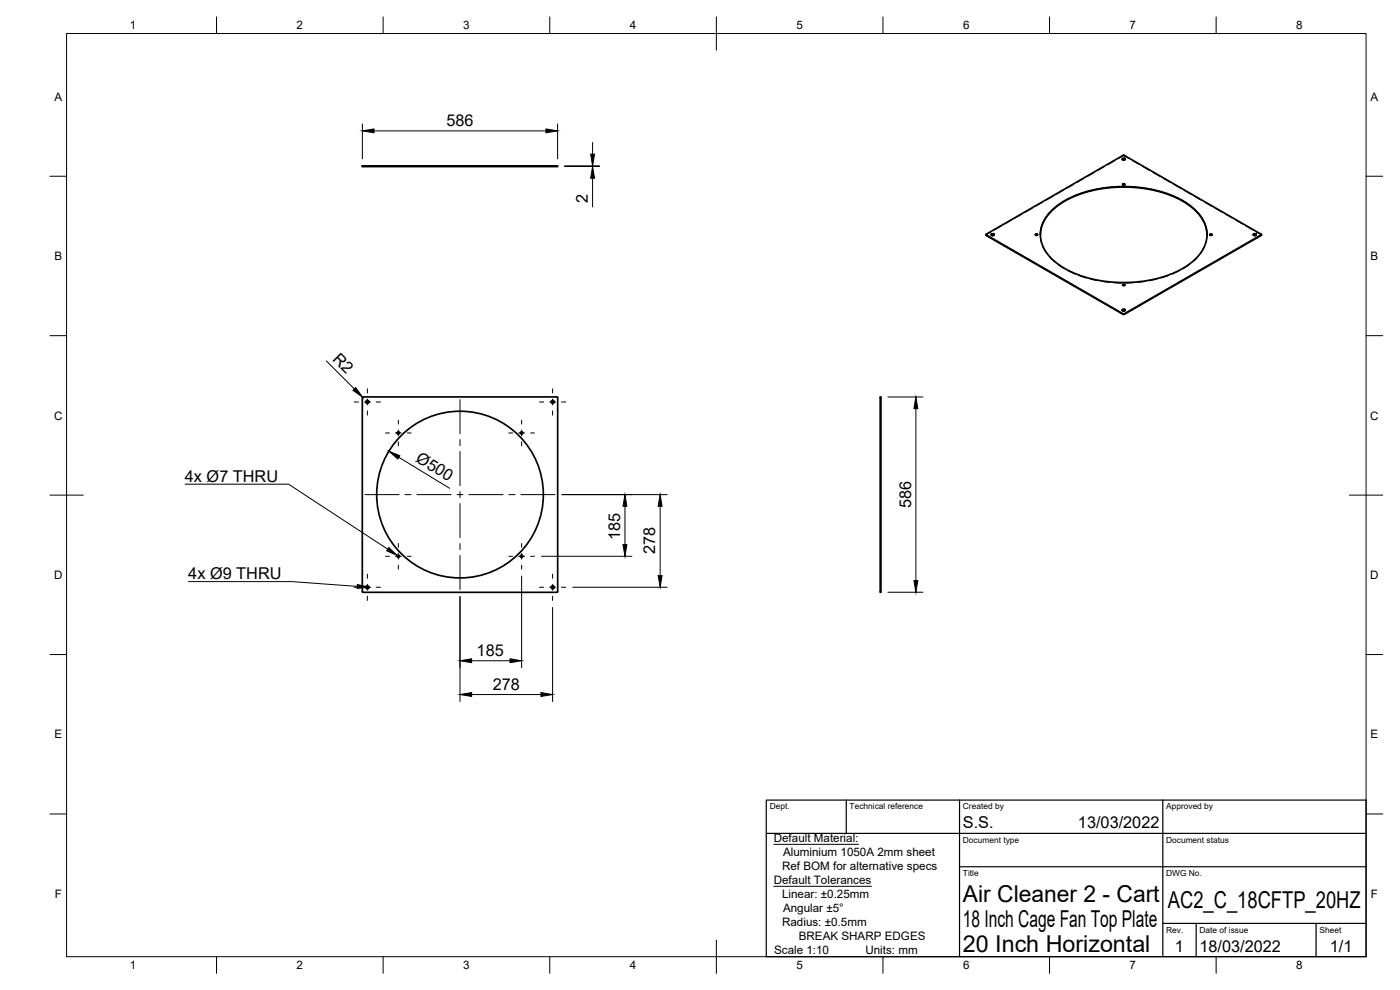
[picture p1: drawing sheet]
<svg xmlns="http://www.w3.org/2000/svg" width="420mm" height="297mm" viewBox="0 0 420 297" stroke-linecap="round" stroke-linejoin="round" font-family="sans-serif">
<!-- layer: Visible -->
<g fill="none" stroke="#000" stroke-width=".51">
<path d="M108.7 49.8h58.7v.2h-58.7zM336.8 47.8l.4-.2 .5 .2M336.9 47.5h.5l.3 .3-.6 .2-.3-.2zM336.9 55.4h.7M295.9 70.4v.1M295.9 70.3l41.3-23.7 41.4 23.8-41.4 23.8zM297.5 70.4l.4-.1 .4 .1M297.6 70.2l.4-.1 .4 .3-.6 .2-.3-.2zM310.8 70.4h.6M312.2 70.4a11.7 11.7 0 0 1 6-9.2 38.3 38.3 0 0 1 29.7-3.7 20.4 20.4 0 0 1 13.4 9.1l.8 2.5 .1 1.3M315.3 63.5a29.2 29.2 0 0 1 18.9-7.4 36.1 36.1 0 0 1 22.3 5.1 10.9 10.9 0 0 1 5.5 11.1 14.8 14.8 0 0 1-8.7 9.1 39.5 39.5 0 0 1-33.7-.8 12.8 12.8 0 0 1-7.3-9.6 9.8 9.8 0 0 1 3-7.5zM363.1 70.4h.6"/>
<path d="M376.1 70.4l.5-.1 .4 .1M376.2 70.2l.5-.1 .3 .3-.5 .2-.4-.2zM378.6 70.4l-.1 .2-41.3 23.7-41.3-23.8M336.8 93.1l.4-.2 .5 .2M336.9 92.8h.5l.3 .3-.6 .2-.3-.2zM336.9 85.5h.7M108.7 119.3v58.2M108.8 119.3l.2-.2h58.3l.1 58.4-.2 .2M264.2 119.1h.2v58.6h-.2zM108.8 177.5l.2 .2M108.9 177.7h58.3"/>
<circle cx="337.2" cy="55.4" r=".26"/>
<circle cx="311.1" cy="70.4" r=".26"/>
<circle cx="363.4" cy="70.4" r=".26"/>
<circle cx="337.2" cy="85.5" r=".26"/>
<circle cx="110.2" cy="120.6" r=".46"/>
<circle cx="119.6" cy="129.9" r=".35"/>
<circle cx="156.6" cy="129.9" r=".35"/>
<circle cx="165.9" cy="120.6" r=".46"/>
<circle cx="138.1" cy="148.4" r="25"/>
<circle cx="110.2" cy="176.2" r=".46"/>
<circle cx="119.6" cy="166.9" r=".35"/>
<circle cx="156.6" cy="166.9" r=".35"/>
<circle cx="165.9" cy="176.2" r=".46"/>
</g>
<!-- layer: Hidden -->
<g fill="none" stroke="#000" stroke-width=".3">
<path d="M109.8 49.8v.2M110.7 49.8v.2M113 49.8v.2M119.2 49.8v.2M119.9 49.8v.2M156.2 49.8v.2M156.9 49.8v.2M163.1 49.8v.2M165.4 49.8v.2M166.3 49.8v.2M316 58.9l-2.1 1.2M319.1 57.1l-2.1 1.2"/>
<path d="M322.2 55.3l-2.1 1.2M325.3 53.6l-2.1 1.1M328.4 51.8l-2.1 1.2M331.5 50l-2.1 1.2M334.6 48.2l-2.1 1.2M335.6 47.6l1.5-.9 1.8 .9M336.8 47.7v.2M336.8 47.8a.43 .43 0 0 0 .4 .4 .43 .43 0 0 0 .5-.4M336.9 55.3v.2M336.9 55.4a.32 .32 0 0 0 .3 .3 .32 .32 0 0 0 .3-.3M337.6 55.3v.2M337.7 47.7v.2"/>
<path d="M339.9 48.2l2 1.2M343 50l2.1 1.2M346.1 51.8l2 1.2M349.2 53.6l2 1.1M352.3 55.3l2 1.2M355.4 57.1l2 1.2M358.5 58.9l2 1.2M297.4 69.6l-1.5 .9M297.5 70.4v.1M297.5 70.4a.44 .44 0 0 0 .4 .4 .44 .44 0 0 0 .4-.4M298.4 70.4v.1M300.5 67.8l-2.1 1.2"/>
<path d="M303.6 66l-2.1 1.2M306.7 64.2l-2.1 1.2M309.8 62.5l-2.1 1.2M310.7 70.4v.1M310.7 70.4a.32 .32 0 0 0 .4 .3 .32 .32 0 0 0 .3-.3M311.4 70.4v.1M312.2 70.5l.3 2.3M312.2 70.4v.1M312.9 60.7l-2.1 1.2M312.9 74l1.2 2M314.9 77l1.7 1.6M317.5 79.4l2 1.3"/>
<path d="M357 79.4l-2 1.3M359.6 77l-1.7 1.6M361.5 74l-1.2 2M361.6 60.7l2 1.2M362.2 70.4l-.3 2.4M362.2 70.4v.1M363.1 70.4v.1M363.1 70.5l.2 .2h.4v-.2M363.7 70.4v.1M364.7 62.5l2 1.2M367.7 64.2l2.1 1.2M370.8 66l2.1 1.2"/>
<path d="M374 67.8l2 1.2M376.1 70.4v.1M376.1 70.4a.44 .44 0 0 0 .4 .4 .44 .44 0 0 0 .5-.4M377 70.4v.1M377 69.6l1.6 .9M320.5 81.2l2.2 1.1M323.8 82.7l2.3 .7M327.2 83.7l2.3 .6M330.7 84.4l2.4 .3M334.3 84.8l2.3 .1M336.8 93v.2M336.8 93.1a.43 .43 0 0 0 .4 .4 .43 .43 0 0 0 .5-.4"/>
<path d="M336.9 85.5v.1M336.9 85.5l.2 .3 .4-.3M337.6 85.5v.1M337.7 93v.2M340.2 84.8l-2.4 .1M343.7 84.4l-2.3 .3M347.3 83.7l-2.4 .6M350.7 82.7l-2.3 .7M353.9 81.2l-2.1 1"/>
</g>
<!-- layer: Visible Narrow -->
<path d="M295.9 70.4v.2M378.5 70.4v.2M337.1 94.2v.1M337.4 94.2v.1" fill="none" stroke="#000" stroke-width=".3"/>
<!-- layer: Hidden Narrow -->
<path d="M337.1 46.6v.1M337.4 46.6v.1M295.9 70.3v.1M378.5 70.3v.1" fill="none" stroke="#000" stroke-width=".3"/>
<!-- layer: Border -->
<g fill="none" stroke="#000" stroke-width=".3">
<path d="M20 10.1h390v276.9h-390zM65 5.1v5M115 5.1v5M165 5.1v5M215 5.1v10M265 5.1v5M315 5.1v5M365 5.1v5M15 52.9h5M410 52.9h5M15 100.7h5M410 100.7h5"/>
<path d="M15 148.6h10M405 148.6h10M15 196.4h5M410 196.4h5M15 244.2h5M410 244.2h5M65 287v5M115 287v5M165 287v5M215 282.1v9.9M265 287v5M315 287v5"/>
<path d="M365 287v5"/>
</g>
<!-- layer: TitleBlock -->
<path d="M230 240.1h180v46.9h-180zM230 250h180M254 240.1v9.9M288 240.1v46.9M349 240.1v46.9M288 260.1h122M349 277.1h61M359 277.1v9.9M395 277.1v9.9" fill="none" stroke="#000" stroke-width=".36"/>
<!-- layer: Dimensions -->
<g fill="none" stroke="#000" stroke-width=".3">
<path d="M108.8 37.2v10.5M112.2 39.3h51.7M167.3 37.2v10.5M169.4 49.8h10.6M169.4 50h10.6M177.8 42.8v3.5M177.8 49.8v.2M177.8 53.5v8.6M97.9 108.3l8.4 8.4M108.8 119.2l.1 .1M266.5 119.1h10.5M119.7 137.2l15.2 9.3"/>
<path d="M274.9 122.6v51.6M168.7 148.4h31.5M187.6 151.9v11.5M198.1 151.9v20.8M138 179v31.5M156.5 172.9v27.4M162.5 166.9h27.2M171.9 176.2h28.3M266.5 177.7h10.5M141.5 198.3h11.6M165.8 182.3v28.2M141.5 208.4h20.8"/>
</g>
<g fill="#000" stroke="#000" stroke-width=".3">
<path d="M108.8 39.3l3.4-.6v1.1zM163.9 38.7l3.4 .6-3.4 .5zM177.3 46.3h1.1l-.6 3.5zM177.8 50l.6 3.5h-1.1zM105.9 117.1l.8-.8 2.1 2.9zM116.7 135.4l3.3 1.3-.6 1zM274.9 119.1l.5 3.5h-1.1zM187.6 148.4l.5 3.5h-1.1zM198.1 148.4l.6 3.5h-1.2zM187 163.4h1.1l-.5 3.5zM197.5 172.7h1.2l-.6 3.5zM274.3 174.2h1.1l-.5 3.5z"/>
<path d="M138 198.3l3.5-.6v1.1zM153.1 197.7l3.4 .6-3.4 .5zM138 208.4l3.5-.6v1.2zM162.3 207.8l3.5 .6-3.5 .6z"/>
</g>
<!-- layer: Annotations -->
<path d="M107.3 175.4l3.4 .8-3.5 .3zM116.7 164.3l2.6 2.4-3.3-1.4z" fill="#000" stroke="#000" stroke-width=".3"/>
<path d="M55.6 145.3h31l29.8 19.5M56.6 174.5h31l19.6 1.4M232.2 253.3h25.4M232.2 265.9h29.3" fill="none" stroke="#000" stroke-width=".3"/>
<!-- layer: Center Lines -->
<g fill="none" stroke="#000" stroke-width=".3">
<path d="M110.3 116.7v1.2M110.3 119.7v1.8M138 119.9v10.2M165.8 116.7v1.2M165.8 119.7v1.8M106.3 120.6h1.3M109.4 120.6h1.7M110.3 123.3v1.3M112.9 120.6h1.3M115.7 129.9h1.2M118.7 129.9h1.7M119.5 126.1v1.1"/>
<path d="M119.5 129v1.8M119.5 132.6v1.2M122.2 129.9h1.2M138 131.9v1.8M138 135.5v10.2M152.7 129.9h1.2M155.7 129.9h1.7M156.5 126.1v1.1M156.5 129v1.8M156.5 132.6v1.2M159.2 129.9h1.2M161.9 120.6h1.3"/>
<path d="M165 120.6h1.8M165.8 123.3v1.3M168.5 120.6h1.3M109.6 148.4h10.2M121.6 148.4h1.8M125.1 148.4h10.3M137.2 148.4h1.7M138 147.5v1.8M138 151.1v10.2M140.7 148.4h10.3M152.7 148.4h1.8M156.3 148.4h10.2"/>
<path d="M106.3 176.2h1.3M109.4 176.2h1.7M110.3 172.3v1.2M110.3 175.3v1.8M110.3 178.9v1.3M112.9 176.2h1.3M115.7 166.9h1.2M118.7 166.9h1.7M119.5 163.1v1.1M119.5 166v1.8M119.5 169.6v1.2M122.2 166.9h1.2"/>
<path d="M138 163.1v1.8M138 166.7v10.2M152.7 166.9h1.2M155.7 166.9h1.7M156.5 163.1v1.1M156.5 166v1.8M156.5 169.6v1.2M159.2 166.9h1.2M161.9 176.2h1.3M165 176.2h1.8M165.8 172.3v1.2M165.8 175.3v1.8"/>
<path d="M165.8 178.9v1.3M168.5 176.2h1.3"/>
</g>
<g font-size="7">
<text x="289" y="270.6">Air Cleaner 2 - Cart</text>
<text x="350.5" y="272.3">AC2_C_18CFTP_20HZ</text>
<text x="289" y="278.1">18 Inch Cage Fan Top Plate</text>
<text x="289" y="285.5">20 Inch Horizontal</text>
</g>
<g font-size="4.9">
<text x="134" y="37.8">586</text>
<text x="176.4" y="60.8" transform="rotate(-90 176.4 60.8)">2</text>
<text x="99.6" y="108" transform="rotate(45 99.6 108)">R2</text>
<text x="124.5" y="138.4" transform="rotate(31 124.5 138.4)">Ø500</text>
<text x="55.5" y="144.6">4x Ø7 THRU</text>
<text x="273.4" y="152.5" transform="rotate(-90 273.4 152.5)">586</text>
<text x="186.1" y="161.9" transform="rotate(-90 186.1 161.9)">185</text>
<text x="196.7" y="166.4" transform="rotate(-90 196.7 166.4)">278</text>
<text x="56.5" y="173.8">4x Ø9 THRU</text>
<text x="143" y="196.8">185</text>
<text x="147.9" y="206.9">278</text>
<text x="289" y="248.5">S.S.</text>
<text x="323.5" y="248.5">13/03/2022</text>
<text x="352.6" y="285.7">1</text>
<text x="360" y="285.5">18/03/2022</text>
<text x="399.1" y="285.7">1/1</text>
</g>
<g font-size="3.5">
<text x="39" y="8.8">1</text>
<text x="89" y="8.8">2</text>
<text x="139" y="8.8">3</text>
<text x="189" y="8.8">4</text>
<text x="239" y="8.8">5</text>
<text x="289" y="8.8">6</text>
<text x="339" y="8.8">7</text>
<text x="389" y="8.8">8</text>
<text x="16.3" y="30.2">A</text>
<text x="411.3" y="30.2">A</text>
<text x="16.3" y="78">B</text>
<text x="411.3" y="78">B</text>
<text x="16.2" y="125.9">C</text>
<text x="411.2" y="125.9">C</text>
<text x="16.2" y="173.7">D</text>
<text x="411.2" y="173.7">D</text>
<text x="16.3" y="221.6">E</text>
<text x="411.3" y="221.6">E</text>
<text x="232.2" y="252.6">Default Material:</text>
<text x="235" y="256.8">Aluminium 1050A 2mm sheet</text>
<text x="234.7" y="261">Ref BOM for alternative specs</text>
<text x="16.4" y="269.4">F</text>
<text x="232.2" y="265.2">Default Tolerances</text>
<text x="234.7" y="269.4">Linear: ±0.25mm</text>
<text x="411.4" y="269.4">F</text>
<text x="235" y="273.5">Angular ±5°</text>
<text x="234.7" y="277.7">Radius: ±0.5mm</text>
<text x="239.7" y="281.9">BREAK SHARP EDGES</text>
<text x="232.3" y="286.1">Scale 1:10</text>
<text x="259.7" y="286.1">Units: mm</text>
<text x="39" y="290.8">1</text>
<text x="89" y="290.8">2</text>
<text x="139" y="290.8">3</text>
<text x="189" y="290.8">4</text>
<text x="239" y="290.8">5</text>
<text x="289" y="290.8">6</text>
<text x="339" y="290.8">7</text>
<text x="389" y="290.8">8</text>
</g>
<g font-size="2.5">
<text x="231" y="242.9">Dept.</text>
<text x="255" y="242.9">Technical reference</text>
<text x="289" y="242.9">Created by</text>
<text x="350" y="242.9">Approved by</text>
<text x="289" y="252.8">Document type</text>
<text x="350" y="252.8">Document status</text>
<text x="289" y="262.9">Title</text>
<text x="350" y="262.9">DWG No.</text>
<text x="350" y="279.9">Rev.</text>
<text x="360" y="279.9">Date of issue</text>
<text x="396" y="279.9">Sheet</text>
</g>
</svg>
